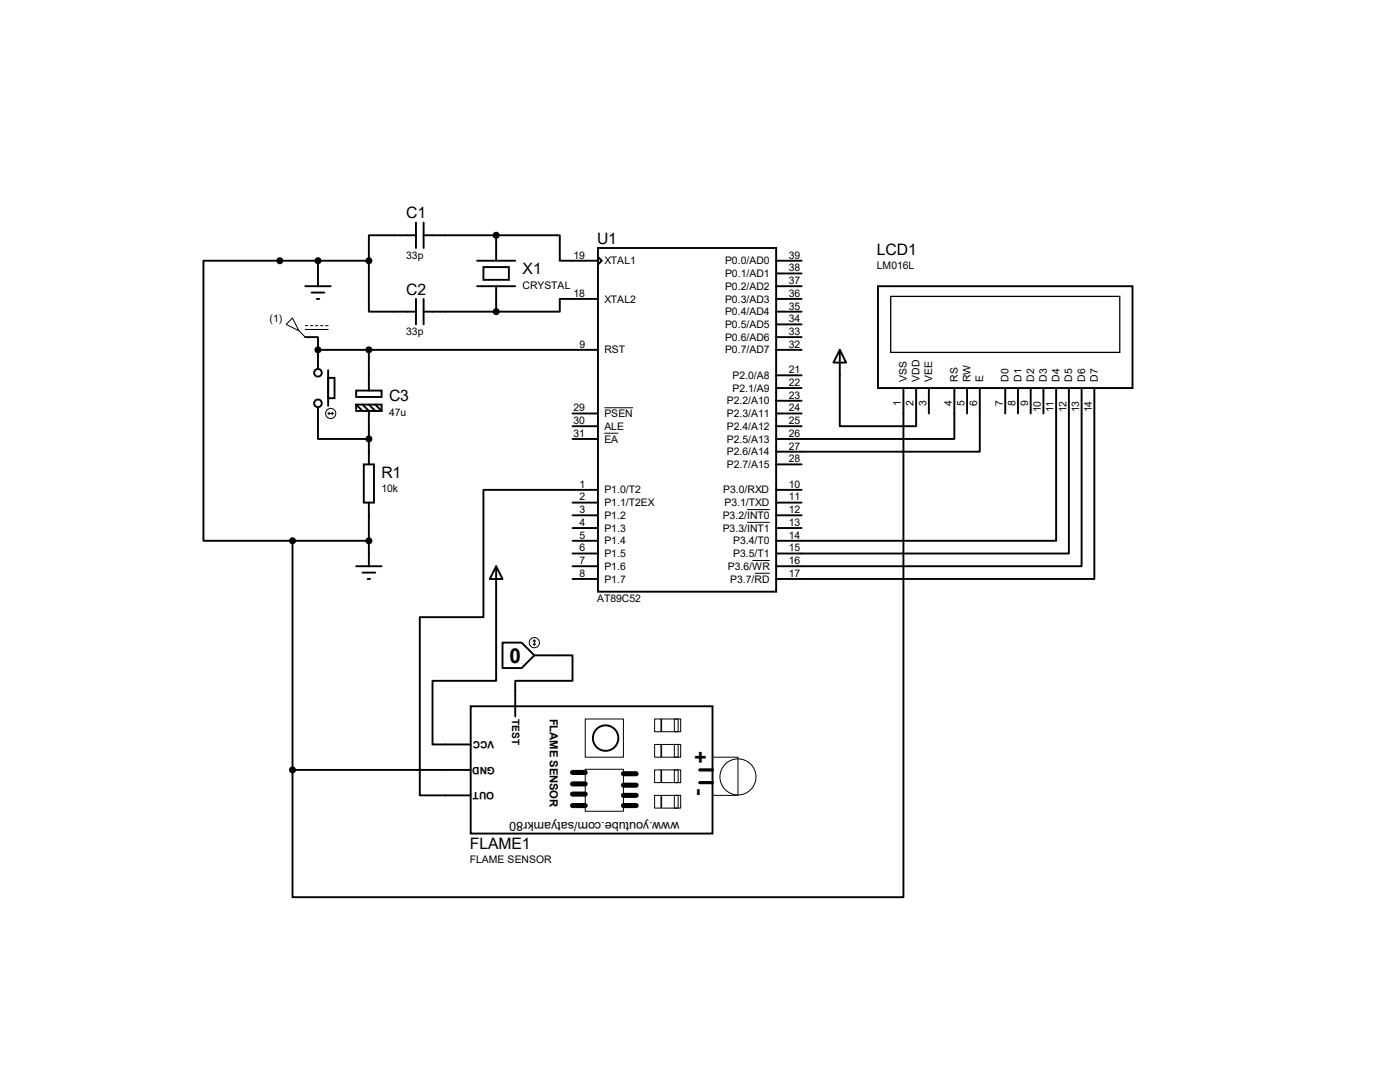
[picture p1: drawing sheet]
<svg xmlns="http://www.w3.org/2000/svg" width="279mm" height="216mm" viewBox="0 0 279 216" stroke-linecap="round" stroke-linejoin="round" font-family="sans-serif">
<g fill="none" stroke="#000" stroke-width=".38">
<path d="M60.9 57.1h5.1M62.2 58.4h2.5M63.2 59.6h.5M63.5 52v5.1M73.6 52v10.2h9.4M73.6 52h-33v55.9h17.8M83 46.9h-9.4v5.1M83 44.4v5.1M83 59.6v5.1M84.5 46.9h14.5M84.5 44.4v5.1M84.5 59.6v5.1"/>
<path d="M95.2 52h7.6M95.2 57.1h7.6M96.5 53.3h5.1v2.5h-5.1zM99 46.9h12.7v5.1h7.6M99 46.9v5.1M99 57.1v5.1M119.3 49.5h35.6v68.6h-35.6zM119.3 51.3l.8 .7-.8 .8zM119.3 59.6h-7.6v2.6h-12.7M154.9 52h5.1M154.9 59.6h5.1M154.9 54.6h5.1"/>
<path d="M154.9 57.1h5.1M175.2 57.1h50.8v20.3h-50.8zM60.9 67.3h2.6v2.5M63.5 69.8h55.8M63.5 69.8v3.8M65.5 75.4h1.3v4.1h-1.3zM65.5 73.9v7.1M71.1 77.9h5.1v1.3h-5.1zM73.6 69.8v8.1M84.5 62.2h14.5M154.9 62.2h5.1M154.9 69.8h5.1"/>
<path d="M154.9 64.7h5.1M154.9 67.3h5.1M154.9 74.9h5.1M154.9 77.4h5.1M154.9 80h5.1M167.6 69.8l1.3 2.5h-2.6zM167.6 69.8v15.2h15.2v-7.6M180.3 77.4v101.6h-121.9v-25.4M185.4 77.4v5.1M190.5 77.4v10.2h-35.6M193 77.4v5.1M195.5 77.4v12.7h-40.6"/>
<path d="M200.6 77.4v5.1M203.2 77.4v5.1M205.7 77.4v5.1M208.2 77.4v5.1M210.8 77.4v30.5h-55.9M213.3 77.4v33h-58.4M215.9 77.4v35.6h-61M218.4 77.4v38.1h-63.5M63.5 81.2v6.4h10.1M71.1 80.7h5.1v1.3h-5.1zM71.1 80.7l1.2 1.3M72.3 80.7l1.3 1.3v10.7"/>
<path d="M72.6 92.7h2v7.6h-2zM73.6 80.7l1.3 1.3M74.9 80.7l1.3 1.3M114.3 85h5M114.3 87.6h5M114.3 82.5h5M119.3 97.7h-22.8v25.4h-12.7v35.6h10.1M154.9 85h5.1M154.9 82.5h5.1M154.9 97.7h5.1M154.9 92.7h5.1M58.4 107.9h15.2"/>
<path d="M58.4 107.9v45.7M71.1 113h5.1M72.3 114.3h2.6M73.4 115.5h.5M73.6 100.3v12.7M99 113l1.3 2.5h-2.6zM99 113v22.8h-12.7v12.7h7.6M114.3 107.9h5M114.3 100.3h5M114.3 102.8h5M114.3 105.4h5M114.3 110.4h5"/>
<path d="M114.3 113h5M114.3 115.5h5M154.9 100.3h5.1M154.9 102.8h5.1M154.9 105.4h5.1M100.3 128.2h3.8l2.5 2.6-2.5 2.5h-3.8zM106.6 130.8h7.7v5h-11.5v7.2M58.4 153.6h35.5M93.9 140.9h48.3v25.4h-48.3z"/>
<circle cx="63.5" cy="74.4" r=".76"/>
<circle cx="63.5" cy="80.5" r=".76"/>
<circle cx="120.9" cy="147.3" r="2.54"/>
</g>
<g fill="none" stroke="#000" stroke-width=".2">
<path d="M57.1 64.7l1.3-1.2 1.2 2.5zM59.6 66l1.3 1.3M60.9 65h.5M60.9 65.7h4.6M61.9 65h.5M62.9 65h.6M64 65h.5M65 65h.5M65.5 82.5h1M65.5 82.5l.2 .3M65.7 82.3l-.2 .2M66.3 82.3l.2 .2"/>
<path d="M66.5 82.5l-.2 .3M120.6 86.4h2.8M120.6 81.4h5.7M149.1 101.7h4.5M149.1 104.2h4.5M150.2 111.8h3.4M150.6 114.4h3M106.4 128.5l.2 .2M106.6 127.7v1M106.6 127.7l-.2 .3M106.6 127.7l.3 .3M106.9 128.5l-.3 .2"/>
<path d="M116.8 153.5h7.6v8.4h-7.6zM116.8 143.5h7.6v7.6h-7.6zM130.6 158.7h1.3v2.5h-1.3zM130.6 153.6h1.3v2.6h-1.3zM130.6 148.5h1.3v2.6h-1.3zM130.6 143.5h1.3v2.5h-1.3zM132 158.7h3.3v2.5h-3.3zM132 153.6h3.3v2.6h-3.3zM132 148.5h3.3v2.6h-3.3zM132 143.5h3.3v2.5h-3.3zM134.6 158.7h1.2v2.5h-1.2zM134.6 153.6h1.2v2.6h-1.2z"/>
<path d="M134.6 148.5h1.2v2.6h-1.2zM134.6 143.5h1.2v2.5h-1.2zM142.2 151.1h5.1v7.6h-5.1z"/>
<circle cx="66" cy="82.5" r="1.02"/>
<circle cx="106.6" cy="128.2" r="1.02"/>
<circle cx="147.3" cy="155" r="3.6"/>
</g>
<g fill="#000" stroke="#000" stroke-width=".38">
<circle cx="55.8" cy="52" r=".51"/>
<circle cx="63.5" cy="52" r=".51"/>
<circle cx="73.6" cy="52" r=".51"/>
<circle cx="99" cy="46.9" r=".51"/>
<circle cx="63.5" cy="69.8" r=".51"/>
<circle cx="73.6" cy="69.8" r=".51"/>
<circle cx="99" cy="62.2" r=".51"/>
<circle cx="73.6" cy="87.6" r=".51"/>
<circle cx="58.4" cy="107.9" r=".51"/>
<circle cx="73.6" cy="107.9" r=".51"/>
<circle cx="58.4" cy="153.6" r=".51"/>
</g>
<path d="M177.8 59.1h45.7v11.2h-45.7z" fill="none" stroke="#000" stroke-width=".25"/>
<path d="M114.3 158.5h2.5M114.3 156.4h2.5M114.3 154.1h2.5M124.4 158.7h2.6M124.4 156.7h2.6M124.4 154.4h2.6M114.3 160.7h2.5M124.4 160.7h2.6" fill="none" stroke="#000" stroke-width="1"/>
<path d="M139.7 156.2h2.5M139.7 153.6h2.5" fill="none" stroke="#000" stroke-width=".64"/>
<g font-size="4.3">
<text x="138.3" y="149.8" transform="rotate(90 138.3 149.8)">+</text>
<text x="138.3" y="157.3" transform="rotate(90 138.3 157.3)">-</text>
</g>
<text font-size="4.1" x="101.7" y="132.3">0</text>
<g font-size="3.1">
<text x="81.1" y="43.6">C1</text>
<text x="119.2" y="48.6">U1</text>
<text x="175" y="50.9">LCD1</text>
<text x="81.1" y="58.8">C2</text>
<text x="104.3" y="54.7">X1</text>
<text x="77.6" y="80.1">C3</text>
<text x="76.1" y="95.3">R1</text>
<text x="93.8" y="169.3">FLAME1</text>
</g>
<text font-size="2.5" x="135.6" y="164" transform="rotate(-180 135.6 164)">www.youtube.com/satyamkr80</text>
<text font-size="2.2" x="109.7" y="143.4" transform="rotate(90 109.7 143.4)">FLAME SENSOR</text>
<g font-size="2.1">
<text x="81.1" y="51.6">33p</text>
<text x="114.5" y="51.6">19</text>
<text x="120.6" y="52.7">XTAL1</text>
<text x="144.7" y="52.7">P0.0/AD0</text>
<text x="157.4" y="51.6">39</text>
<text x="175" y="53.8">LM016L</text>
<text x="104.3" y="57.6">CRYSTAL</text>
<text x="114.5" y="59.2">18</text>
<text x="144.7" y="55.3">P0.1/AD1</text>
<text x="144.7" y="57.8">P0.2/AD2</text>
<text x="157.4" y="54.1">38</text>
<text x="157.4" y="56.7">37</text>
<text x="157.4" y="59.2">36</text>
<text x="53.8" y="64.2">(1)</text>
<text x="120.6" y="60.4">XTAL2</text>
<text x="144.7" y="60.4">P0.3/AD3</text>
<text x="144.7" y="62.9">P0.4/AD4</text>
<text x="144.7" y="65.4">P0.5/AD5</text>
<text x="157.4" y="61.8">35</text>
<text x="157.4" y="64.3">34</text>
<text x="81.1" y="66.8">33p</text>
<text x="115.7" y="69.4">9</text>
<text x="120.6" y="70.5">RST</text>
<text x="144.7" y="68">P0.6/AD6</text>
<text x="144.7" y="70.5">P0.7/AD7</text>
<text x="157.4" y="66.8">33</text>
<text x="157.4" y="69.4">32</text>
<text x="146.2" y="75.6">P2.0/A8</text>
<text x="157.4" y="74.5">21</text>
<text x="157.4" y="77">22</text>
<text x="181" y="76.2" transform="rotate(-90 181 76.2)">VSS</text>
<text x="183.5" y="76.2" transform="rotate(-90 183.5 76.2)">VDD</text>
<text x="186.1" y="76.2" transform="rotate(-90 186.1 76.2)">VEE</text>
<text x="191.1" y="76.2" transform="rotate(-90 191.1 76.2)">RS</text>
<text x="193.7" y="76.2" transform="rotate(-90 193.7 76.2)">RW</text>
<text x="196.2" y="76.2" transform="rotate(-90 196.2 76.2)">E</text>
<text x="201.3" y="76.2" transform="rotate(-90 201.3 76.2)">D0</text>
<text x="203.8" y="76.2" transform="rotate(-90 203.8 76.2)">D1</text>
<text x="206.4" y="76.2" transform="rotate(-90 206.4 76.2)">D2</text>
<text x="208.9" y="76.2" transform="rotate(-90 208.9 76.2)">D3</text>
<text x="211.5" y="76.2" transform="rotate(-90 211.5 76.2)">D4</text>
<text x="214" y="76.2" transform="rotate(-90 214 76.2)">D5</text>
<text x="216.5" y="76.2" transform="rotate(-90 216.5 76.2)">D6</text>
<text x="219.1" y="76.2" transform="rotate(-90 219.1 76.2)">D7</text>
<text x="77.6" y="83">47u</text>
<text x="114.5" y="82.1">29</text>
<text x="120.6" y="83.2">PSEN</text>
<text x="145" y="80.7">P2.2/A10</text>
<text x="145" y="83.2">P2.3/A11</text>
<text x="146.2" y="78.1">P2.1/A9</text>
<text x="157.4" y="79.5">23</text>
<text x="157.4" y="82.1">24</text>
<text x="179.8" y="81.1" transform="rotate(-90 179.8 81.1)">1</text>
<text x="182.3" y="81.1" transform="rotate(-90 182.3 81.1)">2</text>
<text x="184.9" y="81.1" transform="rotate(-90 184.9 81.1)">3</text>
<text x="190" y="81.1" transform="rotate(-90 190 81.1)">4</text>
<text x="192.5" y="81.1" transform="rotate(-90 192.5 81.1)">5</text>
<text x="195" y="81.1" transform="rotate(-90 195 81.1)">6</text>
<text x="200.1" y="81.1" transform="rotate(-90 200.1 81.1)">7</text>
<text x="202.7" y="81.1" transform="rotate(-90 202.7 81.1)">8</text>
<text x="205.2" y="81.1" transform="rotate(-90 205.2 81.1)">9</text>
<text x="207.7" y="82.3" transform="rotate(-90 207.7 82.3)">10</text>
<text x="210.3" y="82.1" transform="rotate(-90 210.3 82.1)">11</text>
<text x="212.8" y="82.3" transform="rotate(-90 212.8 82.3)">12</text>
<text x="215.4" y="82.3" transform="rotate(-90 215.4 82.3)">13</text>
<text x="217.9" y="82.3" transform="rotate(-90 217.9 82.3)">14</text>
<text x="114.5" y="84.6">30</text>
<text x="114.5" y="87.2">31</text>
<text x="120.6" y="85.8">ALE</text>
<text x="120.6" y="88.3">EA</text>
<text x="145" y="85.8">P2.4/A12</text>
<text x="145" y="88.3">P2.5/A13</text>
<text x="157.4" y="84.6">25</text>
<text x="157.4" y="87.2">26</text>
<text x="157.4" y="89.7">27</text>
<text x="145" y="93.4">P2.7/A15</text>
<text x="145" y="90.8">P2.6/A14</text>
<text x="157.4" y="92.2">28</text>
<text x="76.1" y="98.2">10k</text>
<text x="115.7" y="97.3">1</text>
<text x="115.7" y="99.9">2</text>
<text x="120.6" y="98.5">P1.0/T2</text>
<text x="120.6" y="101">P1.1/T2EX</text>
<text x="144.3" y="98.5">P3.0/RXD</text>
<text x="144.6" y="101">P3.1/TXD</text>
<text x="157.4" y="97.3">10</text>
<text x="157.4" y="99.9">11</text>
<text x="115.7" y="102.4">3</text>
<text x="115.7" y="104.9">4</text>
<text x="115.7" y="107.5">5</text>
<text x="120.6" y="103.5">P1.2</text>
<text x="120.6" y="106.1">P1.3</text>
<text x="144.2" y="103.5">P3.2/INT0</text>
<text x="144.2" y="106.1">P3.3/INT1</text>
<text x="157.4" y="102.4">12</text>
<text x="157.4" y="104.9">13</text>
<text x="157.4" y="107.5">14</text>
<text x="115.7" y="110">6</text>
<text x="115.7" y="112.6">7</text>
<text x="120.6" y="108.6">P1.4</text>
<text x="120.6" y="111.2">P1.5</text>
<text x="120.6" y="113.7">P1.6</text>
<text x="145.2" y="113.7">P3.6/WR</text>
<text x="146.3" y="108.6">P3.4/T0</text>
<text x="146.3" y="111.2">P3.5/T1</text>
<text x="157.4" y="112.6">16</text>
<text x="157.4" y="110">15</text>
<text x="115.7" y="115.1">8</text>
<text x="120.6" y="116.2">P1.7</text>
<text x="145.7" y="116.2">P3.7/RD</text>
<text x="157.4" y="115.1">17</text>
<text x="119.2" y="120.1">AT89C52</text>
<text x="93.8" y="172.2">FLAME SENSOR</text>
</g>
<g font-size="2">
<text x="102.2" y="143.5" transform="rotate(90 102.2 143.5)">TEST</text>
<text x="98.6" y="147.9" transform="rotate(-180 98.6 147.9)">VCC</text>
<text x="98.8" y="153" transform="rotate(-180 98.8 153)">GND</text>
<text x="98.6" y="158" transform="rotate(-180 98.6 158)">OUT</text>
</g>
</svg>
